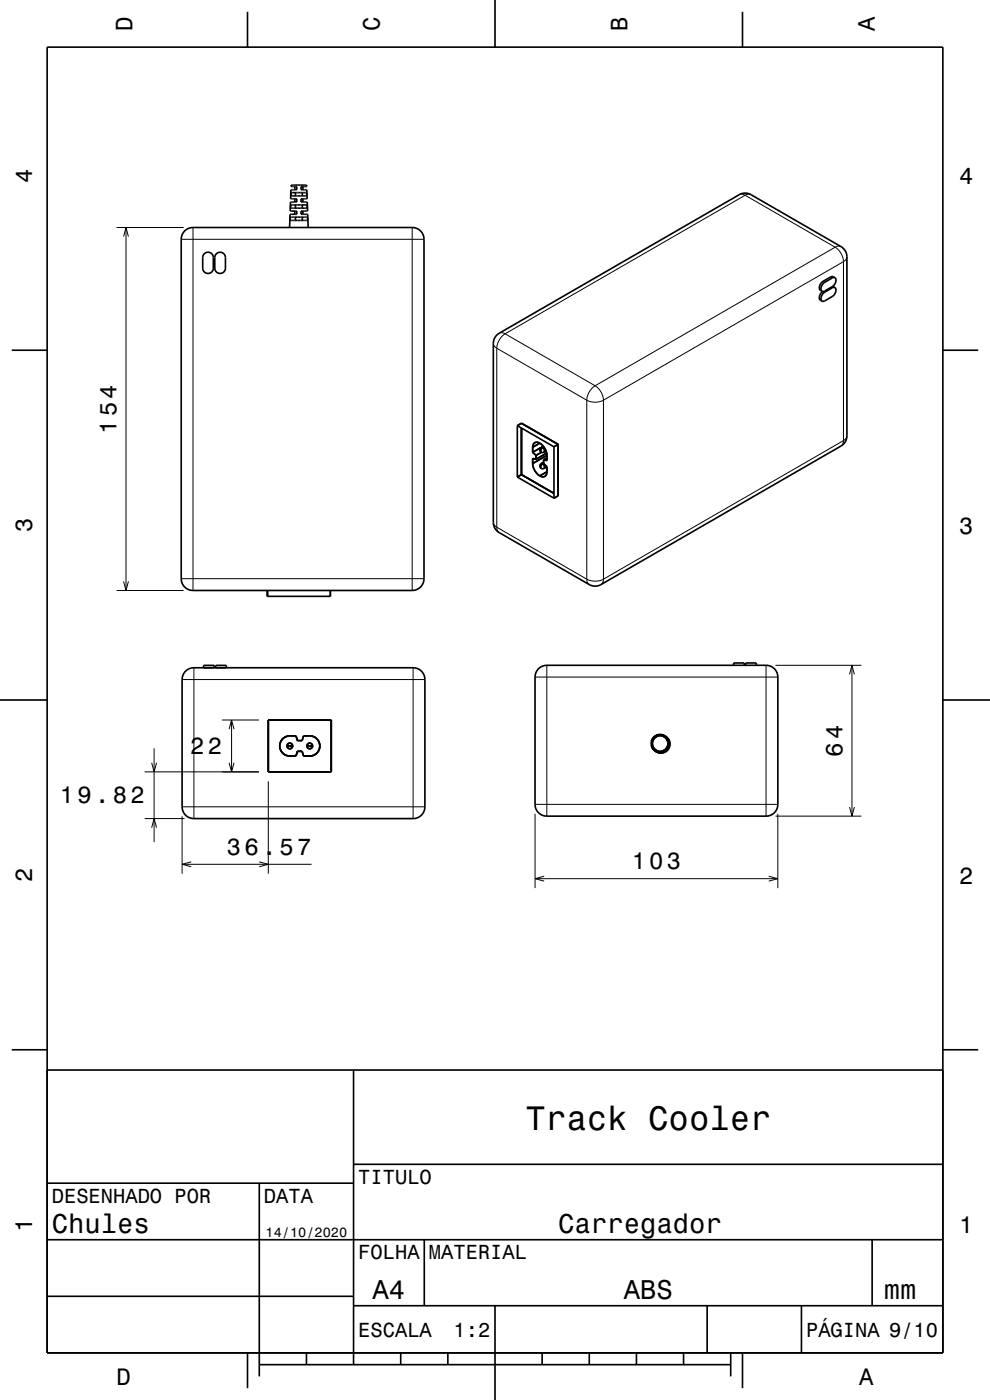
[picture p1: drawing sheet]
<svg xmlns="http://www.w3.org/2000/svg" width="210mm" height="297mm" viewBox="0 0 210 297" stroke-linecap="round" stroke-linejoin="round" font-family="sans-serif">
<g fill="none" stroke="#000" stroke-width=".21">
<path d="M24.7 48.3h14.2M26.2 50.2l.5-1.9 .5 1.9M26.7 48.3v77M38.4 50.8h51.5M40.9 48.3v77M87.4 48.3v77M156.8 41.3a1.24 1.24 0 0 1 1.3 .1M158.1 41.4l-51 29.4M158.1 41.4l19.1 11M159.3 41.3a1.24 1.24 0 0 0-1.2 .1M174.6 59.7l.3 .2M176.2 58.8l.3 .2"/>
<path d="M177.2 52.4a3.9 3.9 0 0 1 1.7 3.1M177.2 52.4l-51 29.4M178.4 52.3a1.26 1.26 0 0 0-1.2 .1M178.9 55.5l-50.9 29.4M178.9 55.5v38M179.6 54.5a1.24 1.24 0 0 1-.7 1M104.6 72.9a1.24 1.24 0 0 0 .8 1M105.4 73.9l19.1 11M105.4 73.9v37.9M105.9 70.7a1.24 1.24 0 0 1 1.2 .1M107.1 70.8a3.9 3.9 0 0 0-1.7 3.1M107.1 70.8l19.1 11"/>
<path d="M174.7 61.8l.2 .2M176.3 60.9l.2 .2M124.5 84.9a3.9 3.9 0 0 0 3.5 0M124.5 84.9v38M126.2 81.8a3.9 3.9 0 0 1 1.8 3.1M126.2 81.8a3.9 3.9 0 0 0-1.7 3.1M128 84.9v38M178.9 93.5a1.26 1.26 0 0 1-.5 1.1M178.9 93.5l-50.9 29.4M179.6 92.5a1.25 1.25 0 0 1-.7 1M104.6 110.8a1.24 1.24 0 0 0 .8 1M105.4 111.8a1.27 1.27 0 0 0 .5 1.2"/>
<path d="M105.4 111.8l19.1 11.1M24.7 125.3h14.2M26.2 123.3l.5 2 .5-2M38.4 122.8h51.5M124.5 122.9a3.9 3.9 0 0 0 3.5 0M124.5 122.9a1.23 1.23 0 0 0 .5 1.1M128 122.9a1.26 1.26 0 0 1-.5 1.1M32.7 158.7v20M38.6 144.2h51.5M41.1 141.7v32M47.1 152.7h7.8M48.6 154.7l.5-2 .5 2"/>
<path d="M49.1 152.7v11M87.6 141.7v32M113.5 143.6h51.5M116 141.1v32M162.5 141.1v32M164.5 141.1h18.2M180.2 143.1l.5-2 .5 2M180.7 141.1v32M30.7 173.7h8.4M30.7 163.7h24.2M32.2 161.8l.5 1.9 .5-1.9M32.2 175.6l.5-1.9 .5 1.9"/>
<path d="M38.6 173.2v12.2M38.6 171.2h51.5M48.6 161.8l.5 1.9 .5-1.9M56.9 165.7v19.7M113.5 172.6v15.8M113.5 170.6h51.5M164.5 173.1h18.2M165 172.6v15.8M180.2 171.2l.5 1.9 .5-1.9M38.6 183.4h27.5M40.6 182.8l-2 .6 2 .5M55 182.8l1.9 .6-1.9 .5"/>
<path d="M113.5 186.4h51.5M115.4 185.9l-1.9 .5 1.9 .5M163.1 185.9l1.9 .5-1.9 .5"/>
</g>
<g fill="none" stroke="#000" stroke-width=".35">
<path d="M10 10h190v277h-190zM52.5 2.5v7.5M105 0v10M157.5 2.5v7.5M62.5 39.6v.7M64.3 39.6v.7M39.1 49a2.49 2.49 0 0 1 1.8-.7h46.5a2.5 2.5 0 0 1 2.5 2.5v72a2.5 2.5 0 0 1-2.5 2.5h-46.5a2.5 2.5 0 0 1-2.5-2.5v-72a2.48 2.48 0 0 1 .7-1.8zM43.3 53.9a1.13 1.13 0 0 1 1.2-.3 1.13 1.13 0 0 1 .8 1v2.3a1.13 1.13 0 0 1-1.2 1.1 1.13 1.13 0 0 1-1.1-1.1v-2.3zM45.8 53.9a1.13 1.13 0 0 1 1.3-.3 1.13 1.13 0 0 1 .7 1v2.3a1.13 1.13 0 0 1-1.1 1.1 1.13 1.13 0 0 1-1.1-1.1v-2.3zM61.4 48.3l.1-2.8h1.4v-.7h-1.3v-1.9h1.3v-.7h-1.3l.1-1.9h1.2v-.7h-1.2v-.3h3.4v.3h-1.2v.7h1.2l.1 1.9h-1.3v.7h1.3v1.9h-1.3v.7h1.4l.1 2.8M61.6 46.1h3.6l.1 .7h-3.8zM61.7 43.5h3.4l.1 .7h-3.6z"/>
<path d="M61.8 40.9h3.2l.1 .7h-3.4zM62.5 42.2v.7M62.5 44.8v.7M62.7 40.9v.7M62.7 43.5v.7M62.7 46.1v.7M64.1 40.9v.7M64.1 43.5v.7M64.1 46.1v.7M64.3 42.2v.7M64.3 44.8v.7M177.1 58.9l-.5-.2h-.3l-1.7 1a1.37 1.37 0 0 0-.6 1.9l.4 .2"/>
<path d="M177.1 58.9h-.5l-1.7 1a1.38 1.38 0 0 0-.5 1.9M177.1 58.9a1.3 1.3 0 0 1-.6 1.9l-1.7 1h-.4M2.5 74.3h7.5M105.3 71.2l.6-.5 50.9-29.4a2.49 2.49 0 0 1 2.5 0l19.1 11a2.49 2.49 0 0 1 1.2 2.2v38a2.48 2.48 0 0 1-1.2 2.1l-50.9 29.4a2.49 2.49 0 0 1-2.5 0l-19.1-11a2.49 2.49 0 0 1-1.3-2.2v-37.9a2.49 2.49 0 0 1 .7-1.7zM174.5 61.8a1.14 1.14 0 0 0-.7 1 1.14 1.14 0 0 0 .6 1.1M176.6 60.8l.5 .2M177.1 61h-.5l-1.7 1a1.38 1.38 0 0 0-.5 1.9M177.1 61a1.3 1.3 0 0 1-.6 1.9l-1.7 1h-.4M200 74.3h7.5M109.7 90.3l.9-.5 7.8 4.5M109.7 90.3v10.9M109.7 90.3l7.8 4.5"/>
<path d="M110.6 90.8v9.9M113 98.3l.5 1.6 1 1.1M113 98.3a3.3 3.3 0 0 0 1.5 2.7M113 94.9v1.1M113 96l.7 .6M113.7 97.4l-.7-.1v1M113.7 96.6v.8M114.5 94l1 1.1 .5 1.5M114.5 94a.92 .92 0 0 0-1.1-.1 .92 .92 0 0 0-.4 1M114.5 94a3.4 3.4 0 0 1 1.5 2.6M114.5 94l-1.5 .9M114.7 95l-1.7 1"/>
<path d="M114.8 94.9h.3M114.8 94.9a.6 .6 0 0 0 0 1M114.8 98.3l.3 .1M114.8 98.3a.6 .6 0 0 0 0 1.1M114.8 99.4h.6M114.8 95.9h.6M114.8 96l-1.1 .6M115.1 94.9l-.4 .6 .1 .4M115.1 98.4l-.4 .5 .1 .5M115.1 94.9l.4 .5-.1 .5M115.1 98.4l.4 .5-.1 .5M115.2 94.7l-.4 .2"/>
<path d="M115.3 98.3l-.2 .1M115.3 98.1l-.5 .2M115.3 97.5v.9l.7 .6M115.3 94.8l-.2 .1M115.8 95.7l-.4 .2M116 96.1l-2.3 1.3M116 96.6l-3 1.7M116 96.6v1.1l-.7-.2M116 99v1.1M116 97.1l-.7 .4M116 99l-.6 .4M117.5 94.8v10.9"/>
<path d="M118.4 94.3v10.9l-.9 .5M118.4 94.3l-.9 .5M109.7 101.2l7.8 4.5M110.6 100.7l6.9 4M110.6 100.7l-.9 .5M116 100.1a.92 .92 0 0 1-.4 1 .92 .92 0 0 1-1.1-.1M116 100.1l-1.5 .9M56.7 125.3v1.2h13.4v-1.2M0 148.5h10M39.3 142.4a2.51 2.51 0 0 1 1.8-.7h46.5a2.5 2.5 0 0 1 2.5 2.5v27a2.5 2.5 0 0 1-2.5 2.5h-46.5a2.5 2.5 0 0 1-2.5-2.5v-27a2.52 2.52 0 0 1 .7-1.8zM43.2 141.7v-.5h2.2v.5M45.8 141.7v-.5h2.2v.5"/>
<path d="M56.9 152.7h13.4v11h-13.4zM59.3 158.2a2.14 2.14 0 0 0 2.2 2.2M60.9 158.2a.6 .6 0 0 0 .6 .7 .6 .6 0 0 0 .6-.7M60.9 158.2a.6 .6 0 0 1 .6-.6 .6 .6 0 0 1 .6 .6M60.9 158.2h1.2M60.9 158.2v.2M60.9 158.1v.1M61 158.5v.1M61 157.9v.1M61.1 158.7l.1 .1M61.2 157.7l-.1 .1M61.3 158.8h.1"/>
<path d="M61.4 157.7h-.1M61.5 156.1a2.14 2.14 0 0 0-2.2 2.1M61.5 156.1h1.3l.3 1h1l.3-1h1.3M61.5 157.7h.1M61.6 158.8h.1M61.8 157.7v.1M61.8 158.7v.1M61.9 157.9h.1M62 158.5l-.1 .1M62.1 158.1v.1M62.1 158.2v.2M65.1 158.2a.6 .6 0 0 0 .6 .7 .6 .6 0 0 0 .6-.7"/>
<path d="M65.1 158.2a.6 .6 0 0 1 .6-.6 .6 .6 0 0 1 .6 .6M65.1 158.2h1.2M65.1 158.2v.2M65.1 158.1v.1M65.2 158.5v.1M65.2 157.9v.1M65.3 158.7l.1 .1M65.4 157.7l-.1 .1M65.5 158.8h.1M65.6 157.7h-.1M65.7 156.1a2.14 2.14 0 0 1 2.1 2.1M65.8 157.7h.1"/>
<path d="M65.9 158.8h-.1M66 157.7l.1 .1M66.1 158.7l-.1 .1M66.2 157.9h.1M66.2 158.5v.1M66.3 158.1v.1M66.3 158.2v.2M67.8 158.2a2.14 2.14 0 0 1-2.1 2.2M114.2 141.9a2.49 2.49 0 0 1 1.8-.8h46.5a2.5 2.5 0 0 1 2.5 2.5v27a2.5 2.5 0 0 1-2.5 2.5h-46.5a2.5 2.5 0 0 1-2.5-2.5v-27a2.52 2.52 0 0 1 .7-1.7zM138.2 158.2a1.93 1.93 0 0 0 1.8 1.4 1.93 1.93 0 0 0 1.9-1.4 1.92 1.92 0 0 1-1.9 1.4 1.92 1.92 0 0 1-1.8-1.4zM138.2 157.3h.1M138.2 158.2h.1"/>
<path d="M138.3 158.2a1.82 1.82 0 0 0 1.7 1.3 1.82 1.82 0 0 0 1.8-1.3 1.81 1.81 0 0 1-1.8 1.4 1.81 1.81 0 0 1-1.7-1.4zM138.4 158.2a1.73 1.73 0 0 0 1.6 1.2 1.73 1.73 0 0 0 1.7-1.2 1.72 1.72 0 0 1-1.7 1.3 1.72 1.72 0 0 1-1.6-1.3zM138.7 156.4l.9-.5a1.88 1.88 0 0 0-1.4 1.8 1.88 1.88 0 0 0 1.4 1.8 1.87 1.87 0 0 1-.9-3.1zM138.7 156.3a1.92 1.92 0 0 1 3.2 1 1.91 1.91 0 0 0-1.8-1.5 1.91 1.91 0 0 0-1.9 1.5zM138.7 156.6a1.71 1.71 0 0 1 3 .7 1.73 1.73 0 0 0-1.7-1.3 1.73 1.73 0 0 0-1.6 1.3zM138.7 156.5l.9-.5a1.77 1.77 0 0 0-1.3 1.7 1.77 1.77 0 0 0 1.3 1.8 1.78 1.78 0 0 1-.9-3zM138.8 156.4a1.83 1.83 0 0 1 3 .9 1.83 1.83 0 0 0-1.8-1.4 1.83 1.83 0 0 0-1.7 1.4zM139.6 156.1a1.67 1.67 0 0 0-1.2 1.6 1.67 1.67 0 0 0 1.2 1.6M139.6 156.1a1.69 1.69 0 0 0-1.3 1.6 1.69 1.69 0 0 0 1.3 1.7M139.6 156h.1M139.6 156.1h.1M139.6 159.3v.1"/>
<path d="M140.5 155.9a1.87 1.87 0 0 1 1.4 1.8 1.87 1.87 0 0 1-1.4 1.8 1.88 1.88 0 0 0 1.4-1.8 1.88 1.88 0 0 0-1.4-1.8zM140.5 156a1.77 1.77 0 0 1 1.3 1.7 1.77 1.77 0 0 1-1.3 1.8 1.78 1.78 0 0 0 1.3-1.8 1.78 1.78 0 0 0-1.3-1.7zM140.5 156.1a1.69 1.69 0 0 1 1.2 1.6 1.69 1.69 0 0 1-1.2 1.7M140.5 156.1a1.66 1.66 0 0 1 1.2 1.6M140.5 156h.1M140.5 156.1h.1M140.5 159.3v.1M140.8 159.6v.1M141 156.1a1.93 1.93 0 0 1 .7 2.9 1.93 1.93 0 0 1-3 .1M141.7 157.3h.1M141.7 158.2h.1M141.7 157.7a1.67 1.67 0 0 1-1.2 1.6"/>
<path d="M141.8 157.3h.1M141.8 158.2h.1M141.8 156.8a2.01 2.01 0 0 1-.2 2.2 2.01 2.01 0 0 1-2 .7M142 158.3h.1M142 157.2h.1M142 157.7h.1M155.6 141.1v-.5h2.3v.5M158.2 141.1v-.5h2.2v.5M200 148.5h10M61.5 160.4h1.3l.3-1h1l.3 1h1.3M2.5 222.7h7.5M10 227h190"/>
<path d="M75 227v62.5M200 222.7h7.5M10 251h65M55 251v41M75 247h125M10 275h65M10 263h190M75 277h125M90 263v14M105 277v20M150 277v10M170 277v10"/>
<path d="M185 263v14M52.5 287v7.5M55 289.5h100M65 287v2.5M85 287v2.5M95 287v2.5M115 287v2.5M125 287v2.5M135 287v2.5M145 287v2.5M155 287v5M157.5 287v7.5"/>
<circle cx="140" cy="157.7" r="1.66"/>
</g>
<text font-size="7.2" x="111.5" y="239.6">Track Cooler</text>
<g font-size="5.8">
<text x="11" y="261.6">Chules</text>
<text x="118.4" y="261.6">Carregador</text>
<text x="79" y="275.6">A4</text>
<text x="132.3" y="275.6">ABS</text>
<text x="187.5" y="275.6">mm</text>
</g>
<g font-size="5">
<text x="28.1" y="6.5" transform="rotate(-90 28.1 6.5)">D</text>
<text x="80.6" y="6.5" transform="rotate(-90 80.6 6.5)">C</text>
<text x="133.1" y="6.5" transform="rotate(-90 133.1 6.5)">B</text>
<text x="185.6" y="6.5" transform="rotate(-90 185.6 6.5)">A</text>
<text x="6.8" y="38.7" transform="rotate(-90 6.8 38.7)">4</text>
<text x="203.5" y="39">4</text>
<text x="24.7" y="92" transform="rotate(-90 24.7 92)">154</text>
<text x="6.8" y="112.9" transform="rotate(-90 6.8 112.9)">3</text>
<text x="203.5" y="113.2">3</text>
<text x="40.3" y="160">22</text>
<text x="178.7" y="160.5" transform="rotate(-90 178.7 160.5)">64</text>
<text x="12.7" y="170.5">19.82</text>
<text x="48.1" y="181.4">36.57</text>
<text x="134" y="184.4">103</text>
<text x="6.8" y="187.1" transform="rotate(-90 6.8 187.1)">2</text>
<text x="203.5" y="187.4">2</text>
<text x="6.8" y="261.3" transform="rotate(-90 6.8 261.3)">1</text>
<text x="203.5" y="261.6">1</text>
<text x="24.7" y="293.8">D</text>
<text x="182.2" y="293.8">A</text>
</g>
<g font-size="4.3">
<text x="76" y="251.2">TITULO</text>
<text x="11" y="255.2">DESENHADO POR</text>
<text x="56" y="255.2">DATA</text>
<text x="76" y="267.2">FOLHA</text>
<text x="91" y="267.2">MATERIAL</text>
<text x="76" y="283.6">ESCALA</text>
<text x="96.2" y="283.6">1:2</text>
<text x="171" y="283.6">PÁGINA 9/10</text>
</g>
<text font-size="2.9" x="56.3" y="262.3">14/10/2020</text>
</svg>
